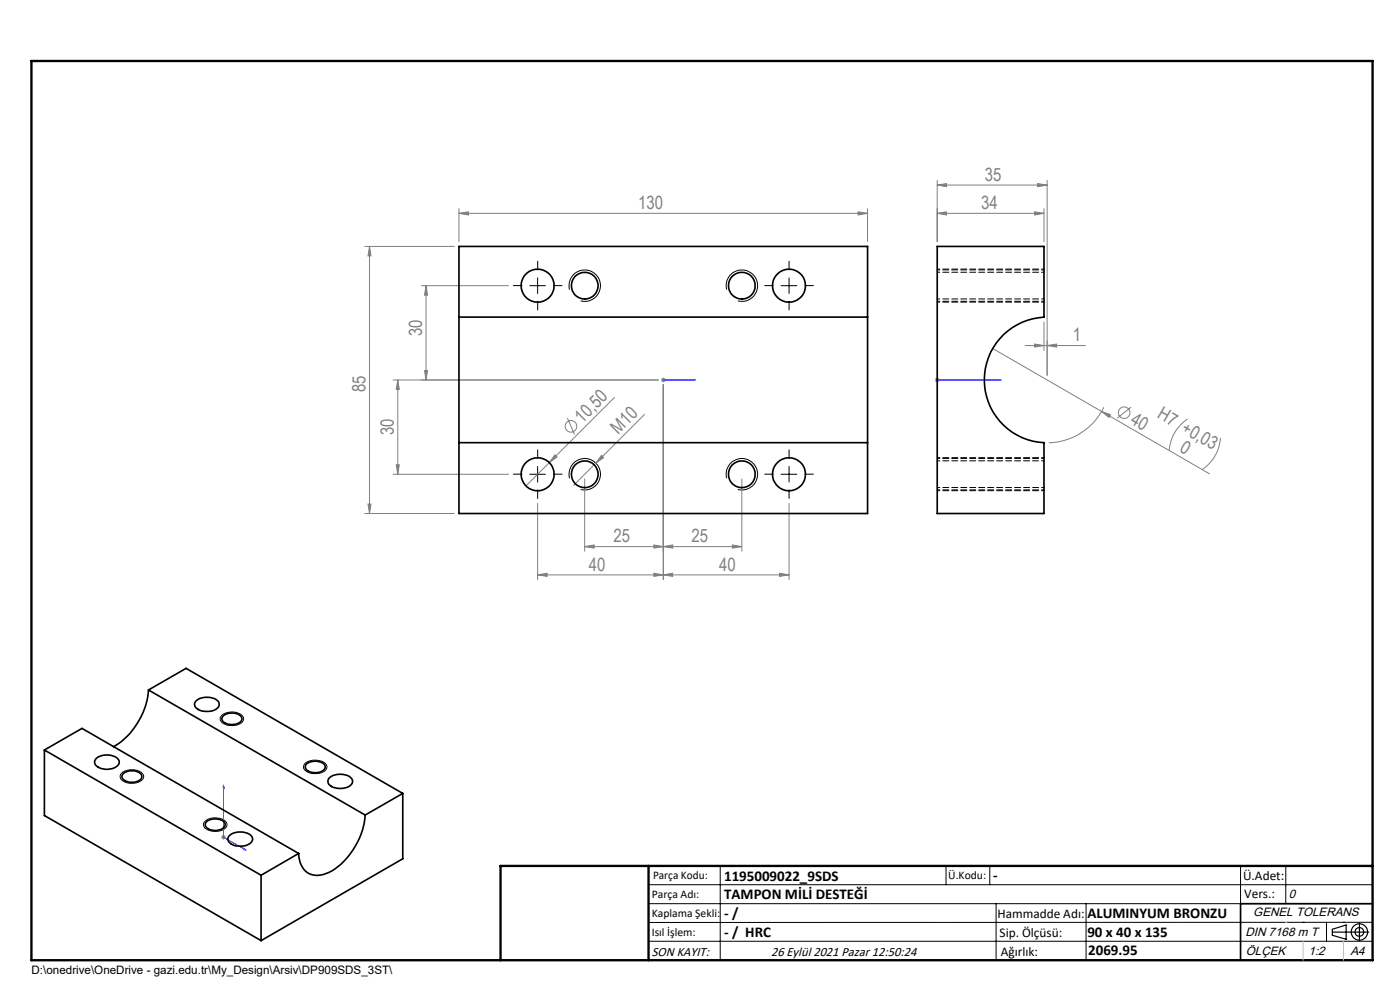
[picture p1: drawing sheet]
<svg xmlns="http://www.w3.org/2000/svg" width="297mm" height="210mm" viewBox="0 0 297 210" stroke-linecap="round" stroke-linejoin="round" font-family="sans-serif">
<g fill="none" stroke="#808080" stroke-width=".21">
<path d="M198.8 39.3l2-.4v.7zM198.8 38.3v13M198.8 39.3h23.3M220.1 38.9l2 .4-2 .3zM222.1 38.3v41.3M77.4 52.3h19M78.4 52.3l.3 2h-.6zM78.4 52.3v56.6M97.4 45.3l2-.4v.7zM97.4 45.3h86.6M97.4 44.3v7M182 44.9l2 .4-2 .3z"/>
<path d="M184 44.3v7M198.8 45.3l2-.4v.7zM198.8 45.3h22.7M219.5 44.9l2 .4-2 .3zM221.5 44.3v7M89.4 60.6h18.5M90.1 78.6h.6l-.3 2zM90.4 60.6l.3 2h-.6zM90.4 60.6v20M210.6 73.9l46 26.6M217.5 73.3h12.8M219.5 73l2 .3-2 .3z"/>
<path d="M221.5 68.3v6M222.1 73.3l2.1-.3v.6zM84.1 98.6h.6l-.3 2zM84.4 80.6l.3 2h-.6zM84.4 80.6v20M117.7 96.5l.5 .4-1.7 1.2zM120.4 88.7l1.5 3.5M127.6 96.6l.5 .5-1.7 1.1zM130.4 84.3l-18.8 18.8M136.7 87.9l-15 15.1M139.7 80.6h-56.3M140.2 80.6h1"/>
<path d="M140.4 80.2l.7 .8M140.7 81.6v41.3M140.7 80.1v1M141.1 80.2l-.7 .8M198.3 80.6h1M198.5 80.2l.7 .8M198.8 80.1v1M199.2 80.2l-.7 .8M233.7 87.3l1.9 .7-.3 .5zM234.2 86.4a13.5 13.5 0 0 1-11.7 7.5M240 86.4l-3 2.3M251.9 88.9a8.8 8.8 0 0 0-3.9 6.7"/>
<path d="M258.9 92.9a8.7 8.7 0 0 1-3.9 6.7M77.4 108.9h19M78.1 106.9h.6l-.3 2zM83.4 100.6h24.5M114.1 106.8v16.1M124 115.9l2-.3v.7zM124 101.6v15.3M138.7 115.6l2 .3-2 .4zM140.7 115.9l2-.3v.7zM155.4 115.6l2 .3-2 .4zM157.4 115.9h-33.4M157.4 101.6v15.3"/>
<path d="M167.4 106.8v16.1M114.1 121.9l2-.3v.7zM114.1 121.9h53.3M138.7 121.6l2 .3-2 .4zM140.7 121.9l2-.3v.7zM165.4 121.6l2 .3-2 .4zM46.9 177.6h1M47.1 177.2l.7 .7M47.4 177.1v1M47.8 177.2l-.7 .7"/>
<circle cx="121.1" cy="90.4" r="1.23"/>
<circle cx="238.5" cy="87.5" r="1.23"/>
</g>
<g fill="none" stroke="#000" stroke-width=".21">
<path d="M114.1 58.9v3.4M167.4 58.9v3.4M112.4 60.6h3.3M120.8 61.4a3.3 3.3 0 0 1 3-4.1 3.3 3.3 0 0 1 3.5 3.6 3.3 3.3 0 0 1-4.1 2.9M154.2 61.4a3.3 3.3 0 0 1 2.9-4.1 3.3 3.3 0 0 1 3.6 3.6 3.3 3.3 0 0 1-4.2 2.9M165.7 60.6h3.4M114.1 98.9v3.4M167.4 98.9v3.4M112.4 100.6h3.3M120.8 101.5a3.3 3.3 0 0 1 3-4.2 3.3 3.3 0 0 1 3.5 3.6 3.3 3.3 0 0 1-4.1 2.9M154.2 101.5a3.3 3.3 0 0 1 2.9-4.2 3.3 3.3 0 0 1 3.6 3.6 3.3 3.3 0 0 1-4.2 2.9M165.7 100.6h3.4"/>
<path d="M47 151.8a3.4 3.4 0 0 1 4.6 .3 1.37 1.37 0 0 1-1.4 1.7 3.1 3.1 0 0 1-3.5-1 .89 .89 0 0 1 .3-1zM25.8 164a3.5 3.5 0 0 1 4.6 .3l.1 .3a1.78 1.78 0 0 1-1.9 1.5 2.91 2.91 0 0 1-3.1-1.1 .89 .89 0 0 1 .3-1zM43.5 174.2a3.4 3.4 0 0 1 4.5 .3 1.35 1.35 0 0 1-1.3 1.7 3.1 3.1 0 0 1-3.5-1 .82 .82 0 0 1 .3-1zM64.7 162a3.5 3.5 0 0 1 4.6 .3 1.35 1.35 0 0 1-1.4 1.7 3.1 3.1 0 0 1-3.5-1v-.6zM137.6 187.7h153.6M137.6 191.7h153.6M137.6 199.7h153.6M152.8 183.7v20M200.7 183.7v4M210 183.7v4M211.3 191.7v12M230.4 191.7v12"/>
<path d="M263.2 183.7v20M272.8 183.7v8M276.4 195.6h.1M281.4 195.6v4.1M285 195.6h.1M291.2 195.6l-153.6 .1"/>
</g>
<g fill="none" stroke="#000" stroke-width=".25">
<path d="M282.6 197.7h7.8M282.6 197.1l3-.9v3l-3-.8zM288.4 195.8v3.8M106.2 203.7h185"/>
<circle cx="288.4" cy="197.7" r="1.74"/>
<circle cx="288.4" cy="197.7" r=".93"/>
</g>
<path d="M140.5 80.6h.4zM140.7 80.6h.1M140.7 80.6h6.8M147.5 80.6h-.7h.7M198.6 80.6h.4zM198.8 80.6h.1M198.8 80.6h13.6M212.4 80.6h-.7h.7M47.4 166.5v11.1l4.8 2.7M47.4 166.5l.2 .6-.3-.1zM51.7 179.9l.5 .4-.5-.1z" fill="none" stroke="#00f" stroke-width=".21"/>
<g fill="none" stroke="#000" stroke-width=".21" stroke-dasharray="15.2 1.3 1.3 1.3">
<path d="M114.1 57.2v-1.8M167.4 57.2v-1.8M110.7 60.6h-1.8M114.1 63.9v1.8M117.4 60.6h1.8M164.1 60.6h-1.9M167.4 63.9v1.8M170.7 60.6h1.9M114.1 97.2v-1.8M167.4 97.2v-1.8M110.7 100.6h-1.8M114.1 103.9v1.8"/>
<path d="M117.4 100.6h1.8M164.1 100.6h-1.9M167.4 103.9v1.8M170.7 100.6h1.9"/>
</g>
<path d="M221.5 57.2h-22.7M198.8 63.9h22.7M221.5 97.2h-22.7M198.8 103.9h22.7" fill="none" stroke="#000" stroke-width=".21" stroke-dasharray="1.3 .6" stroke-dashoffset=".7"/>
<path d="M291.2 191.7h-28v12" fill="none" stroke="#000" stroke-width=".35"/>
<path d="M6.7 12.9h284.5v190.8h-284.5zM137.6 183.7v20M291.2 183.7h-185v20" fill="none" stroke="#000" stroke-width=".5"/>
<path d="M276.4 199.7v4M285 199.7v4" fill="none" stroke="#c0c0c0" stroke-width=".21"/>
<path d="M272.8 195.6h.1" fill="none" stroke="#c0c0c0" stroke-width=".25"/>
<g fill="#00f">
<path d="M146.8 80.6h.7zM140.5 80.6h.4z"/>
<path d="M51.7 179.9l.5 .4-.5-.1zM47.4 166.5l.2 .6-.3-.1z"/>
<path d="M198.6 80.6h.4zM211.7 80.6h.7z"/>
</g>
<g fill="#808080">
<path d="M117.7 96.5l.5 .4-1.7 1.2z"/>
<path d="M127.6 96.6l.5 .5-1.7 1.1z"/>
<path d="M233.7 87.3l1.9 .7-.3 .5z"/>
<path d="M138.7 115.6l2 .3-2 .4zM124 115.9l2-.3v.7zM219.5 44.9l2 .4-2 .3zM198.8 45.3l2-.4v.7zM220.1 38.9l2 .4-2 .3zM198.8 39.3l2-.4v.7z"/>
<path d="M114.1 121.9l2-.3v.7zM138.7 121.6l2 .3-2 .4zM140.7 115.9l2-.3v.7zM155.4 115.6l2 .3-2 .4zM140.7 121.9l2-.3v.7zM165.4 121.6l2 .3-2 .4zM219.5 73l2 .3-2 .3zM222.1 73.3l2.1-.3v.6z"/>
<path d="M182 44.9l2 .4-2 .3zM97.4 45.3l2-.4v.7z"/>
<path d="M78.1 106.9h.6l-.3 2zM78.4 52.3l.3 2h-.6zM90.1 78.6h.6l-.3 2zM90.4 60.6l.3 2h-.6z"/>
<path d="M84.4 80.6l.3 2h-.6zM84.1 98.6h.6l-.3 2z"/>
</g>
<g fill="none" stroke="#000" stroke-width=".35">
<path d="M198.8 52.3h22.7v15a13.3 13.3 0 0 0-12.7 13.3 13.3 13.3 0 0 0 12.7 13.3v15h-22.7zM97.4 67.3v26.6M97.4 67.3v-15h86.6v15M97.4 67.3h86.6M184 67.3v26.6M97.4 93.9v15h86.6v-15M97.4 93.9h86.6M9.4 159.1l46 26.6M9.4 159.1l8-4.6 46 26.5M9.4 159.1v13.9l46 26.5M31.5 146.4a15.6 15.6 0 0 1-7.4 12M31.5 146.4l8-4.6 45.9 26.5"/>
<path d="M31.5 146.4l46 26.5M41.5 148.8a3.6 3.6 0 0 1 4.9 .2 1.45 1.45 0 0 1-1.4 1.8 3.4 3.4 0 0 1-3.7-1v-.5zM47.4 151.8a2.82 2.82 0 0 1 3.9 .5 1.41 1.41 0 0 1-1.7 1.4 2.4 2.4 0 0 1-2.5-1v-.4zM20.3 161a3.5 3.5 0 0 1 4.9 .3 1.49 1.49 0 0 1-1.4 1.7 3.3 3.3 0 0 1-3.7-.9v-.6zM26.2 164a2.77 2.77 0 0 1 3.9 .5 1.45 1.45 0 0 1-1.7 1.4 2.26 2.26 0 0 1-2.5-1.2zM43.9 174.2a3.1 3.1 0 0 1 3.7 .2 1.15 1.15 0 0 1-1.1 1.7 2.26 2.26 0 0 1-3-1.2zM48.6 177.3a3.7 3.7 0 0 1 4.7 0 1.24 1.24 0 0 1-.8 1.9 3.5 3.5 0 0 1-4.1-.8 .9 .9 0 0 1 .2-1.1zM65.1 162a3.1 3.1 0 0 1 3.7 .2 1.15 1.15 0 0 1-1.1 1.6 2.59 2.59 0 0 1-2.9-.9v-.5zM69.8 165.1a3.7 3.7 0 0 1 4.7 0 1.21 1.21 0 0 1-.8 1.9 3.6 3.6 0 0 1-4.1-.9v-.5zM77.5 172.9a15.5 15.5 0 0 1-7.7 12.2 4.1 4.1 0 0 1-5.6-1.1l-.5-1-.3-2M85.4 168.3v13.9l-30 17.3M85.4 168.3l-7.9 4.6"/>
<path d="M55.4 185.7v13.8M63.4 181l-8 4.7"/>
<circle cx="114.1" cy="60.6" r="3.5"/>
<circle cx="124" cy="60.6" r="2.82"/>
<circle cx="157.4" cy="60.6" r="2.83"/>
<circle cx="167.4" cy="60.6" r="3.5"/>
<circle cx="114.1" cy="100.6" r="3.5"/>
<circle cx="124" cy="100.6" r="2.82"/>
<circle cx="157.4" cy="100.6" r="2.83"/>
<circle cx="167.4" cy="100.6" r="3.5"/>
</g>
<path d="M221.5 57.1h-22.7M221.5 57.7h-22.7M198.8 64.1h22.7M198.8 63.4h22.7M221.5 97.1h-22.7M221.5 97.7h-22.7M198.8 104.1h22.7M198.8 103.4h22.7" fill="none" stroke="#000" stroke-width=".21" stroke-dasharray="1.3 .6" stroke-dashoffset=".7"/>
<g font-size="3.9" fill="#808080">
<text x="208.9" y="38.4">35</text>
<text x="135.4" y="44.4">130</text>
<text x="208.2" y="44.4">34</text>
<text x="89.5" y="71.3" transform="rotate(-90 89.5 71.3)">30</text>
<text x="227.6" y="72.4">1</text>
<text x="77.5" y="83.2" transform="rotate(-90 77.5 83.2)">85</text>
<text x="123.5" y="89.9" transform="rotate(-45 123.5 89.9)">10,50</text>
<text x="239.6" y="89.7" transform="rotate(30 239.6 89.7)">40</text>
<text x="245.4" y="88.5" transform="rotate(30 245.4 88.5)">H7 +0,03</text>
<text x="83.5" y="92.4" transform="rotate(-90 83.5 92.4)">30</text>
<text x="131.2" y="92.3" transform="rotate(-45 131.2 92.3)">M10</text>
<text x="250.1" y="95.8" transform="rotate(30 250.1 95.8)">0</text>
<text x="130.2" y="115">25</text>
<text x="146.7" y="115">25</text>
<text x="124.9" y="121">40</text>
<text x="152.6" y="121">40</text>
</g>
<g font-size="3.2">
<text x="153.6" y="186.8">1195009022_9SDS</text>
<text x="153.6" y="190.8">TAMPON MİLİ DESTEĞİ</text>
<text x="210.7" y="186.6">-</text>
<text x="153.6" y="194.8">- /</text>
<text x="230.7" y="194.8">ALUMINYUM BRONZU</text>
<text x="153.6" y="198.8">- / HRC</text>
<text x="230.7" y="198.7">90 x 40 x 135</text>
<text x="230.8" y="202.6">2069.95</text>
</g>
<g font-size="2.8">
<text x="263.7" y="186.7">Ü.Adet:</text>
<text x="263.9" y="190.5">Vers.:</text>
<text x="211.6" y="194.8">Hammadde Adı:</text>
<text x="138.3" y="202.8">SON KAYIT:</text>
<text x="163.6" y="202.8">26 Eylül 2021 Pazar 12:50:24</text>
<text x="212.1" y="198.7">Sip. Ölçüsü:</text>
<text x="212.3" y="202.7">Ağırlık:</text>
</g>
<g font-size="2.6">
<text x="273.4" y="190.4">0</text>
<text x="265.9" y="194.4">GENEL TOLERANS</text>
<text x="264.2" y="198.5">DIN 7168 m T</text>
<text x="264.3" y="202.6">ÖLÇEK</text>
<text x="277.6" y="202.6">1:2</text>
<text x="286.5" y="202.6">A4</text>
</g>
<g font-size="2.5">
<text x="138.3" y="190.5">Parça Adı:</text>
<text x="138.5" y="186.5">Parça Kodu:</text>
<text x="201.2" y="186.5">Ü.Kodu:</text>
<text x="138.3" y="194.5">Kaplama Şekli:</text>
<text x="138.3" y="198.6">Isıl İşlem:</text>
<text x="6.7" y="206.7">D:\onedrive\OneDrive - gazi.edu.tr\My_Design\Arsiv\DP909SDS_3ST\</text>
</g>
</svg>
